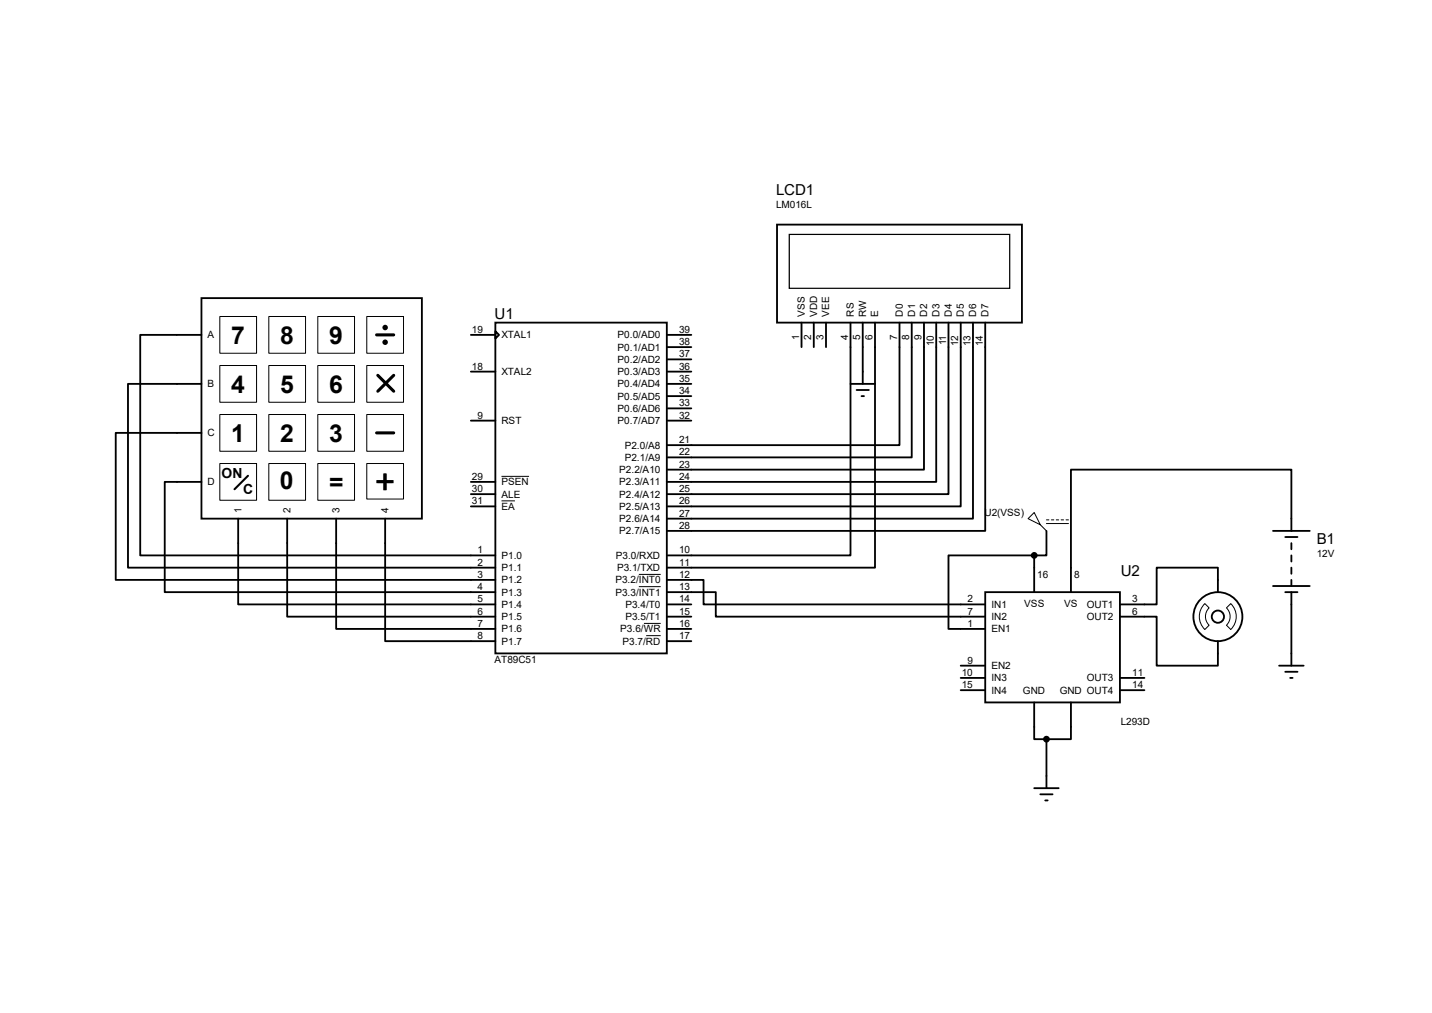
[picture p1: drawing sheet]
<svg xmlns="http://www.w3.org/2000/svg" width="297mm" height="210mm" viewBox="0 0 297 210" stroke-linecap="round" stroke-linejoin="round" font-family="sans-serif">
<g fill="none" stroke="#000" stroke-width=".38">
<path d="M161.2 46.6h50.8v20.3h-50.8zM41.8 61.8h45.7v45.7h-45.7zM41.8 69.4h-12.7v45.7h73.6M41.8 79.6h-15.3v38.1h76.2M97.7 77h5M97.7 69.4h5M102.7 66.9h35.6v68.6h-35.6zM102.7 68.7l.8 .7-.8 .8zM138.3 77h5.1M138.3 69.4h5.1M138.3 72h5.1M138.3 74.5h5.1"/>
<path d="M138.3 79.6h5.1M166.2 66.9v5.1M168.8 66.9v5.1M171.3 66.9v5.1M176.4 66.9v48.2h-38.1M176.4 79.6h5.1M178.9 66.9v12.7M181.5 66.9v50.8h-43.2M186.6 66.9v25.4h-48.3M189.1 66.9v27.9h-50.8M191.6 66.9v30.5h-53.3M194.2 66.9v33h-55.9"/>
<path d="M196.7 66.9v35.5h-58.4M199.3 66.9v38.1h-61M201.8 66.9v40.6h-63.5M204.3 66.9v43.2h-66M41.8 89.7h-17.8v30.5h78.7M41.8 99.9h-7.6v22.9h68.5M97.7 99.9h5M97.7 87.2h5M138.3 87.2h5.1M138.3 82.1h5.1M138.3 84.7h5.1M177.7 80.9h2.5"/>
<path d="M178.7 82.1h.5M49.4 107.5v17.8h53.3M59.6 107.5v20.3h43.1M69.7 107.5v22.9h33M79.9 107.5v25.4h22.8M97.7 102.4h5M97.7 105h5M214.5 115.1h-17.8v15.3h7.6M214.5 115.1v7.7M217 110.1v5h-2.5M264 110.1h7.7M266.6 111.3h2.5"/>
<path d="M267.8 110.1v-12.7h-45.7v25.4M267.8 112.6v1.3M267.8 115.1v1.3M267.8 117.7v1.3M138.3 120.2h7.6v5.1h58.4M138.3 122.8h10.2v5h55.8M138.3 125.3h5.1M138.3 127.8h5.1M138.3 130.4h5.1M138.3 132.9h5.1M199.3 138h5M204.3 122.8h28v22.8h-28z"/>
<path d="M232.3 127.8h7.6v10.2h12.7v-5.1M252.6 122.8v-5.1h-12.7v7.6h-7.6M264 121.5h7.7M265.3 138h5.1M266.6 122.8h2.5M266.6 139.3h2.5M267.8 120.2v1.3M267.8 122.8v15.2M199.3 140.5h5M199.3 143.1h5M214.5 145.6v7.6h2.5M217 153.2v10.2"/>
<path d="M222.1 145.6v7.6h-5.1M232.3 140.5h5.1M232.3 143.1h5.1M267.6 140.5h.5M214.5 163.4h5.1M215.8 164.7h2.5M216.8 165.9h.5"/>
<circle cx="252.6" cy="127.8" r="5.1"/>
<circle cx="252.6" cy="127.8" r="1.27"/>
</g>
<g fill="none" stroke="#000" stroke-width=".21">
<path d="M45.6 65.6h7.6v7.6h-7.6zM45.6 75.8h7.6v7.6h-7.6zM55.8 65.6h7.6v7.6h-7.6zM55.8 75.8h7.6v7.6h-7.6zM65.9 65.6h7.6v7.6h-7.6zM65.9 75.8h7.6v7.6h-7.6zM76.1 65.6h7.6v7.6h-7.6zM76.1 75.8h7.6v7.6h-7.6zM45.6 85.9h7.6v7.7h-7.6zM45.6 96.1h7.6v7.6h-7.6zM55.8 85.9h7.6v7.7h-7.6zM55.8 96.1h7.6v7.6h-7.6z"/>
<path d="M65.9 85.9h7.6v7.7h-7.6zM65.9 96.1h7.6v7.6h-7.6zM76.1 85.9h7.6v7.7h-7.6zM76.1 96.1h7.6v7.4h-7.6zM104 98.8h5.7M104 103.8h2.8M132.5 119.1h4.5M213.2 107.5l1.3-1.2 1.3 2.5zM215.8 108.8l1.2 1.3M217 107.8h.6M217 108.5h4.6M218.1 107.8h.5"/>
<path d="M219.1 107.8h.5M220.1 107.8h.5M221.1 107.8h.5M132.5 121.6h4.5M133.6 129.2h3.4M134 131.8h3M249.9 125.1l.9 .9a2.51 2.51 0 0 0 0 3.6l-.9 .9a3.7 3.7 0 0 1 0-5.4zM255.3 125.1a3.7 3.7 0 0 1 0 5.4l-.9-.9a2.51 2.51 0 0 0 0-3.6z"/>
</g>
<g fill="none" stroke="#000" stroke-width=".64">
<path d="M78.1 69.4h3.6M78.4 77.8l3.3 3.3M81.7 77.8l-3.3 3.3M78.1 89.7h3.6"/>
<circle cx="79.9" cy="71" r=".25"/>
<circle cx="79.9" cy="67.9" r=".25"/>
</g>
<path d="M51.4 98.6l-2.8 2.8" fill="none" stroke="#000" stroke-width=".42"/>
<path d="M163.7 48.6h45.7v11.2h-45.7z" fill="none" stroke="#000" stroke-width=".25"/>
<g fill="#000" stroke="#000" stroke-width=".38">
<circle cx="214.5" cy="115.1" r=".51"/>
<circle cx="217" cy="153.2" r=".51"/>
</g>
<text font-size="7.3" x="77.8" y="102.4">+</text>
<g font-size="5.1">
<text x="48" y="71.4">7</text>
<text x="58.1" y="71.4">8</text>
<text x="68.3" y="71.4">9</text>
<text x="48" y="81.5">4</text>
<text x="58.1" y="81.5">5</text>
<text x="68.3" y="81.5">6</text>
<text x="48" y="91.7">1</text>
<text x="58.1" y="91.7">2</text>
<text x="68.3" y="91.7">3</text>
<text x="58" y="101.4">0</text>
<text x="68.2" y="101.9">=</text>
</g>
<g font-size="3.1">
<text x="161" y="40.3">LCD1</text>
<text x="102.6" y="66">U1</text>
<text x="273.1" y="112.7">B1</text>
<text x="232.5" y="119.3">U2</text>
</g>
<g font-size="2.9">
<text x="46" y="99.2">ON</text>
<text x="50.4" y="102.5">C</text>
</g>
<g font-size="2.1">
<text x="161" y="43.2">LM016L</text>
<text x="166.9" y="65.6" transform="rotate(-90 166.9 65.6)">VSS</text>
<text x="169.5" y="65.6" transform="rotate(-90 169.5 65.6)">VDD</text>
<text x="172" y="65.6" transform="rotate(-90 172 65.6)">VEE</text>
<text x="177.1" y="65.6" transform="rotate(-90 177.1 65.6)">RS</text>
<text x="179.6" y="65.6" transform="rotate(-90 179.6 65.6)">RW</text>
<text x="182.2" y="65.6" transform="rotate(-90 182.2 65.6)">E</text>
<text x="187.2" y="65.6" transform="rotate(-90 187.2 65.6)">D0</text>
<text x="189.8" y="65.6" transform="rotate(-90 189.8 65.6)">D1</text>
<text x="192.3" y="65.6" transform="rotate(-90 192.3 65.6)">D2</text>
<text x="194.9" y="65.6" transform="rotate(-90 194.9 65.6)">D3</text>
<text x="197.4" y="65.6" transform="rotate(-90 197.4 65.6)">D4</text>
<text x="199.9" y="65.6" transform="rotate(-90 199.9 65.6)">D5</text>
<text x="202.5" y="65.6" transform="rotate(-90 202.5 65.6)">D6</text>
<text x="205" y="65.6" transform="rotate(-90 205 65.6)">D7</text>
<text x="43.1" y="70.1">A</text>
<text x="97.9" y="69">19</text>
<text x="104" y="70.1">XTAL1</text>
<text x="128.1" y="70.1">P0.0/AD0</text>
<text x="140.8" y="69">39</text>
<text x="140.8" y="71.5">38</text>
<text x="165.7" y="70.6" transform="rotate(-90 165.7 70.6)">1</text>
<text x="168.3" y="70.6" transform="rotate(-90 168.3 70.6)">2</text>
<text x="170.8" y="70.6" transform="rotate(-90 170.8 70.6)">3</text>
<text x="175.9" y="70.6" transform="rotate(-90 175.9 70.6)">4</text>
<text x="178.4" y="70.6" transform="rotate(-90 178.4 70.6)">5</text>
<text x="181" y="70.6" transform="rotate(-90 181 70.6)">6</text>
<text x="186.1" y="70.6" transform="rotate(-90 186.1 70.6)">7</text>
<text x="188.6" y="70.6" transform="rotate(-90 188.6 70.6)">8</text>
<text x="191.1" y="70.6" transform="rotate(-90 191.1 70.6)">9</text>
<text x="193.7" y="71.8" transform="rotate(-90 193.7 71.8)">10</text>
<text x="196.2" y="71.6" transform="rotate(-90 196.2 71.6)">11</text>
<text x="198.8" y="71.8" transform="rotate(-90 198.8 71.8)">12</text>
<text x="201.3" y="71.8" transform="rotate(-90 201.3 71.8)">13</text>
<text x="203.8" y="71.8" transform="rotate(-90 203.8 71.8)">14</text>
<text x="97.9" y="76.6">18</text>
<text x="104" y="77.8">XTAL2</text>
<text x="128.1" y="72.7">P0.1/AD1</text>
<text x="128.1" y="75.2">P0.2/AD2</text>
<text x="128.1" y="77.8">P0.3/AD3</text>
<text x="140.8" y="74.1">37</text>
<text x="140.8" y="76.6">36</text>
<text x="43.1" y="80.3">B</text>
<text x="128.1" y="80.3">P0.4/AD4</text>
<text x="128.1" y="82.8">P0.5/AD5</text>
<text x="140.8" y="79.2">35</text>
<text x="140.8" y="81.7">34</text>
<text x="99.1" y="86.8">9</text>
<text x="104" y="87.9">RST</text>
<text x="128.1" y="85.4">P0.6/AD6</text>
<text x="128.1" y="87.9">P0.7/AD7</text>
<text x="140.8" y="84.2">33</text>
<text x="140.8" y="86.8">32</text>
<text x="43.1" y="90.5">C</text>
<text x="129.6" y="93">P2.0/A8</text>
<text x="129.6" y="95.5">P2.1/A9</text>
<text x="140.8" y="91.9">21</text>
<text x="140.8" y="94.4">22</text>
<text x="43.1" y="100.6">D</text>
<text x="97.9" y="99.5">29</text>
<text x="104" y="100.6">PSEN</text>
<text x="128.4" y="98.1">P2.2/A10</text>
<text x="128.4" y="100.6">P2.3/A11</text>
<text x="140.8" y="96.9">23</text>
<text x="140.8" y="99.5">24</text>
<text x="50.1" y="106.3" transform="rotate(-90 50.1 106.3)">1</text>
<text x="60.2" y="106.3" transform="rotate(-90 60.2 106.3)">2</text>
<text x="70.4" y="106.3" transform="rotate(-90 70.4 106.3)">3</text>
<text x="80.6" y="106.3" transform="rotate(-90 80.6 106.3)">4</text>
<text x="97.9" y="102">30</text>
<text x="97.9" y="104.6">31</text>
<text x="104" y="103.2">ALE</text>
<text x="104" y="105.7">EA</text>
<text x="128.4" y="103.2">P2.4/A12</text>
<text x="128.4" y="105.7">P2.5/A13</text>
<text x="140.8" y="102">25</text>
<text x="140.8" y="104.6">26</text>
<text x="140.8" y="107.1">27</text>
<text x="204.2" y="107">U2(VSS)</text>
<text x="128.4" y="110.8">P2.7/A15</text>
<text x="128.4" y="108.2">P2.6/A14</text>
<text x="140.8" y="109.6">28</text>
<text x="99.1" y="114.7">1</text>
<text x="99.1" y="117.3">2</text>
<text x="99.1" y="119.8">3</text>
<text x="104" y="115.9">P1.0</text>
<text x="104" y="118.4">P1.1</text>
<text x="127.7" y="115.9">P3.0/RXD</text>
<text x="128" y="118.4">P3.1/TXD</text>
<text x="140.8" y="114.7">10</text>
<text x="140.8" y="117.3">11</text>
<text x="140.8" y="119.8">12</text>
<text x="215.1" y="119.8">16</text>
<text x="222.8" y="119.8">8</text>
<text x="273.1" y="115.6">12V</text>
<text x="99.1" y="122.3">4</text>
<text x="99.1" y="124.9">5</text>
<text x="104" y="120.9">P1.2</text>
<text x="104" y="123.5">P1.3</text>
<text x="127.6" y="120.9">P3.2/INT0</text>
<text x="127.6" y="123.5">P3.3/INT1</text>
<text x="140.8" y="122.3">13</text>
<text x="140.8" y="124.9">14</text>
<text x="200.7" y="124.9">2</text>
<text x="212.4" y="125.9">VSS</text>
<text x="220.7" y="125.9">VS</text>
<text x="234.8" y="124.9">3</text>
<text x="99.1" y="127.4">6</text>
<text x="99.1" y="130">7</text>
<text x="104" y="126">P1.4</text>
<text x="104" y="128.6">P1.5</text>
<text x="104" y="131.1">P1.6</text>
<text x="128.7" y="131.1">P3.6/WR</text>
<text x="129.7" y="126">P3.4/T0</text>
<text x="129.7" y="128.6">P3.5/T1</text>
<text x="140.8" y="130">16</text>
<text x="140.8" y="127.4">15</text>
<text x="200.7" y="127.4">7</text>
<text x="200.7" y="130">1</text>
<text x="205.6" y="126">IN1</text>
<text x="205.6" y="128.6">IN2</text>
<text x="205.6" y="131.1">EN1</text>
<text x="225.4" y="126">OUT1</text>
<text x="225.4" y="128.6">OUT2</text>
<text x="234.8" y="127.4">6</text>
<text x="99.1" y="132.5">8</text>
<text x="102.6" y="137.5">AT89C51</text>
<text x="104" y="133.6">P1.7</text>
<text x="129.1" y="133.6">P3.7/RD</text>
<text x="140.8" y="132.5">17</text>
<text x="200.7" y="137.6">9</text>
<text x="199.5" y="140.1">10</text>
<text x="199.5" y="142.7">15</text>
<text x="205.6" y="141.3">IN3</text>
<text x="205.6" y="143.8">IN4</text>
<text x="205.6" y="138.7">EN2</text>
<text x="212.2" y="143.9">GND</text>
<text x="219.8" y="143.9">GND OUT4</text>
<text x="225.4" y="141.3">OUT3</text>
<text x="234.8" y="140.1">11</text>
<text x="234.8" y="142.7">14</text>
<text x="232.5" y="150.2">L293D</text>
</g>
</svg>
